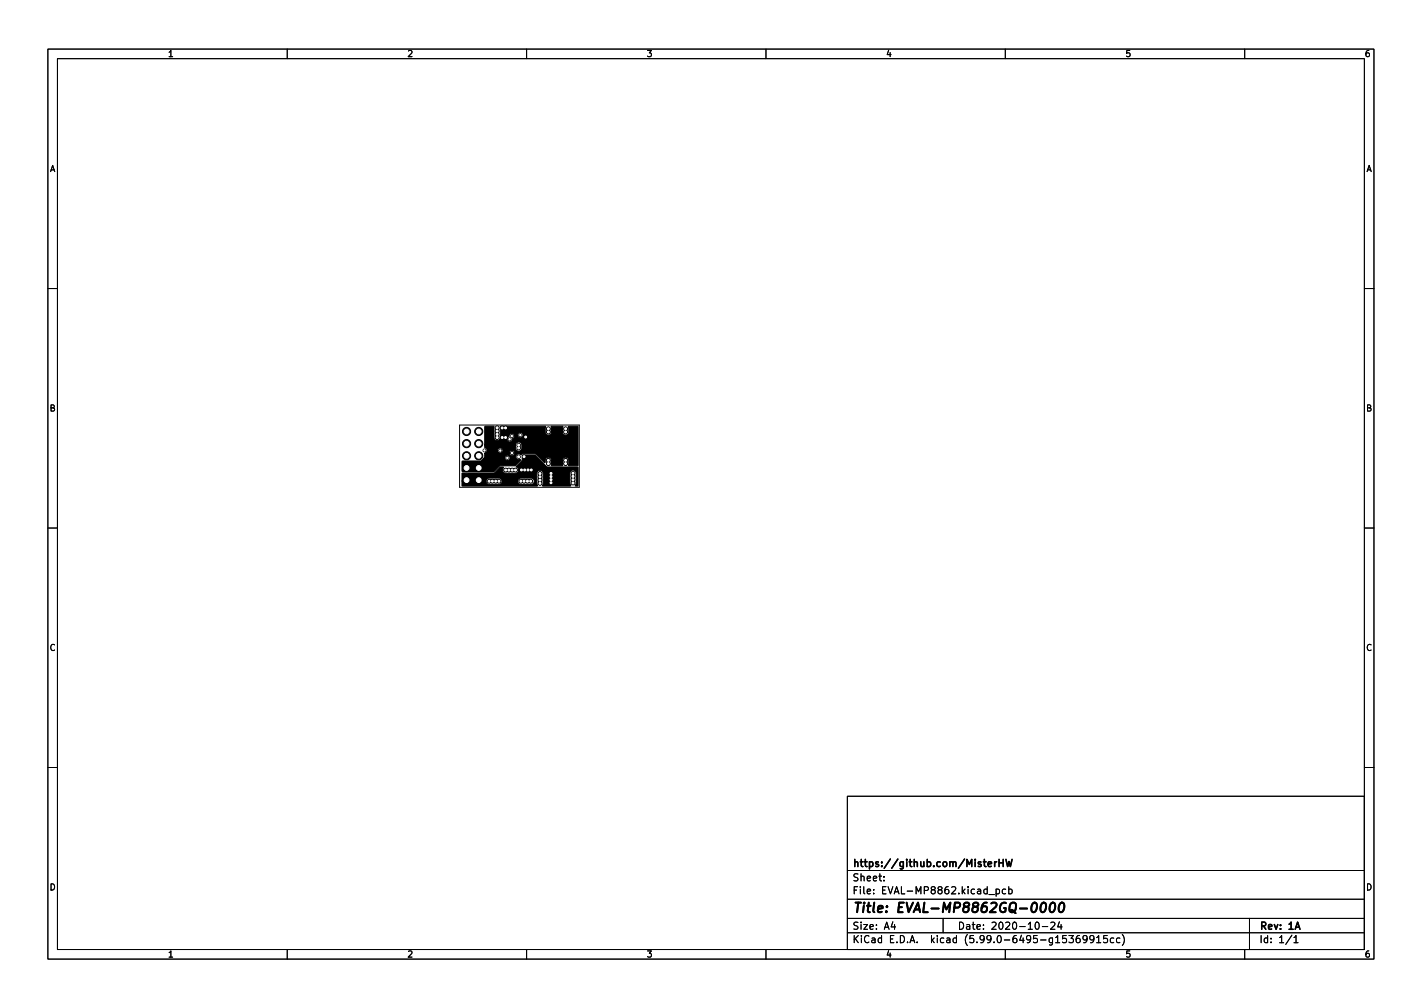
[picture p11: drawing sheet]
<svg xmlns="http://www.w3.org/2000/svg" width="297mm" height="210mm" viewBox="0 0 297 210" stroke-linecap="round" stroke-linejoin="round" font-family="sans-serif">
<g fill="none" stroke="#000" stroke-width=".21">
<path d="M10 10.2h277v190.1h-277zM12 12.2h273v186.1h-273zM60 10.2v2M110 10.2v2M160 10.2v2M210 10.2v2M260 10.2v2M10 60.2h2M285 60.2h2M96 88.7h25v13h-25zM10 110.2h2M285 110.2h2"/>
<path d="M10 160.2h2M177 166.3h108v32h-108zM285 160.2h2M60 198.3v2M110 198.3v2M160 198.3v2M177 194.8h108M177 191.8h108M177 187.8h108M177 181.8h108M184.6 183.8v.1M184.6 183v.1"/>
<path d="M186.5 192.5l-.4 1h1M186.9 193v1M197 191.8v3M206.6 186.8h1.1M208.1 185.7l.4-.1 .3 .3-.2 .7h-.5M208.1 185.6v1.5M210 198.3v2M210.1 185.7l-.5-.1-.2 .3 .1 .7h.6M210.7 185.7l.4-.1 .3 .3-.1 .7h-.6M210.7 185.1v1.5M216.4 192.7l.2-.2a.8 .8 0 0 1 .5 .8 .8 .8 0 0 1-.5 .7l-.2-.1-.2-.4zM217.7 193.5h1.2"/>
<path d="M219.5 192.7l.6-.2 .3 .5-1 1h1M221.3 192.5l-.4 1h1M221.6 193v1M223.3 195.3h.9l-.5 .6 .4 .1v.7l-.2 .1-.6-.1M225.5 195.3l-.4 .1a1.01 1.01 0 0 0 0 1.4l.5-.1v-.5l-.2-.3-.5 .1-.1 .2M227.1 196l-.3 .3h-.3l-.3-.3 .2-.6 .4-.1 .2 .2a.99 .99 0 0 1-.4 1.3h-.2M228.5 196l-.3 .3h-.3l-.3-.3 .2-.6 .4-.1 .2 .2a.99 .99 0 0 1-.3 1.3h-.3M229.1 195.8l.4-.5v1.5M229.1 196.8h.8M231.3 195.3h-.7l-.1 .7 .2-.1 .5 .1 .2 .2-.1 .5-.2 .1-.6-.1M232.6 195.9l-.4-.1-.3 .3 .2 .7h.5M233.9 195.9l-.4-.1-.3 .3 .2 .7h.5"/>
<path d="M234.4 195.1a1.72 1.72 0 0 1 0 2.3M260 198.3v2M261 191.8v6.5M269.9 195.3l-1.3 1.9M270.3 195.8l.4-.5v1.5M270.3 196.8h.8"/>
</g>
<path d="M207.8 179.9v1M208.2 179.9l-.4 .3M208.7 179.4v1.5M209.6 179.4v1.5M210.1 179.4l.4 1.5 .3-1 .3 1 .3-1.5M208.7 180.1h.9M270.6 194l.5-1.5 .5 1.5" fill="none" stroke="#000" stroke-width=".3"/>
<path d="M217.6 188.7l.5-.2a1.19 1.19 0 0 1-.4 2l-.3-.2a1.69 1.69 0 0 1 .2-1.6zM219.5 188.7l.5-.2a1.19 1.19 0 0 1-.4 2l-.3-.2a1.69 1.69 0 0 1 .2-1.6zM221.5 188.7l.5-.2a1.19 1.19 0 0 1-.5 2l-.2-.2a1.69 1.69 0 0 1 .2-1.6z" fill="none" stroke="#000" stroke-width=".4"/>
<g fill="#000" stroke="#000" stroke-width=".21">
<path d="M99.1 99.4h1.7v1.7h-1.7zM101.3 89.1h1.9v2.3l.3 .5 .4 .1 .4-.2h1.6a.61 .61 0 0 0 .7 .4 .61 .61 0 0 0 .5-.6l.3-.3v-.4h.7l.1 .2a.56 .56 0 0 0 .9 .1 .56 .56 0 0 0-.2-.9 .56 .56 0 0 0-.8 .6h-.7a.6 .6 0 0 0-.7-.4 .6 .6 0 0 0-.4 .7l-.4 .3v.3h-1.6l.2-.4v-2.4h9.4l.1 .1-.1 1.3 .3 .4 .4 .1 .4-.2 .2-.3v-1.4h2.3l.1 .1-.1 1.3 .3 .4 .4 .1 .4-.2 .2-.3v-1.4h1.9v8.2h-1.9v-1a.65 .65 0 0 0-.6-.7 .65 .65 0 0 0-.7 .5l.1 1.1-.2 .1h-2.2v-1a.65 .65 0 0 0-.6-.7 .65 .65 0 0 0-.7 .5v.5l-.1 .1-2-1.8-2.6-.1-.4 .2a.62 .62 0 0 0-1 .5 .62 .62 0 0 0 .9 .6v.1l-1.1 1.2h-3.1l-1.3 1.1h-6.7l.1-2.1 3.9-.1 .6-.5h4.3a.56 .56 0 0 0 .9 .4 .56 .56 0 0 0 0-1 .56 .56 0 0 0-.9 .4v.2h-4.3l.1-.2 .1-.8h5.1a.56 .56 0 0 0 .8 .4 .56 .56 0 0 0 .1-1 .56 .56 0 0 0-.9 .4v.2h-5.1l.4-.6h2.2l.1 .2a.55 .55 0 0 0 .9 .1 .55 .55 0 0 0-.2-.9 .55 .55 0 0 0-.8 .6h-2.2v-.3l-.4-.3-.1-.6h6.5l.1 1a.65 .65 0 0 0 .7 .3 .65 .65 0 0 0 .5-.6v-.8a.66 .66 0 0 0-.7-.5 .66 .66 0 0 0-.6 .6h-6.5zM96.5 98.8l6.8-.1 1.3-1.2 .6 .1-.2 .7 .4 .5h2.4l.4-.2 .1-.5-.1-.4-.4-.3 1.3-1.3v-1l2.6-.1 2.5 2.5h6.5l.1 3.9-.2 .1-.4-.1 .2-.5v-2.1a.65 .65 0 0 0-.6-.6 .65 .65 0 0 0-.7 .4l-.1 2.3 .2 .4-.1 .2h-5.7l.1-2.6a.65 .65 0 0 0-.6-.7 .65 .65 0 0 0-.8 .6v2.2l.2 .4-.1 .1h-15.6l-.1-.1v-1h5l.2 .5 .4 .2h2.2l.4-.2 .2-.5h3.2a.66 .66 0 0 0 .8 .7h1.9a.66 .66 0 0 0 .8-.6 .66 .66 0 0 0-.7-.7h-2.2l-.3 .2-.3 .4h-3.2l-.2-.4-.4-.2h-2.1l-.5 .2-.2 .4h-5z"/>
<circle cx="97.5" cy="95.2" r=".85"/>
<circle cx="97.5" cy="97.7" r=".85"/>
<circle cx="97.5" cy="92.6" r=".85"/>
<circle cx="97.5" cy="90.1" r=".85"/>
<circle cx="100" cy="95.2" r=".85"/>
<circle cx="100" cy="97.7" r=".85"/>
<circle cx="100" cy="90.1" r=".85"/>
<circle cx="100" cy="92.6" r=".85"/>
<circle cx="101.2" cy="94" r=".3"/>
<circle cx="103.8" cy="90" r=".4"/>
<circle cx="103.8" cy="90.7" r=".4"/>
<circle cx="103.8" cy="91.4" r=".4"/>
<circle cx="103.8" cy="89.3" r=".4"/>
<circle cx="104.5" cy="94.1" r=".3"/>
<circle cx="104.9" cy="89.3" r=".4"/>
<circle cx="104.9" cy="91.3" r=".4"/>
<circle cx="105.6" cy="89.3" r=".4"/>
<circle cx="105.6" cy="91.3" r=".4"/>
<circle cx="105.6" cy="98.1" r=".4"/>
<circle cx="106" cy="95.6" r=".3"/>
<circle cx="106.3" cy="98.1" r=".4"/>
<circle cx="106.5" cy="91.7" r=".3"/>
<circle cx="106.9" cy="91" r=".3"/>
<circle cx="106.9" cy="94.6" r=".3"/>
<circle cx="107" cy="98.1" r=".4"/>
<circle cx="107.7" cy="98.1" r=".4"/>
<circle cx="108.4" cy="95.4" r=".35"/>
<circle cx="108.4" cy="93.5" r=".35"/>
<circle cx="108.4" cy="92.9" r=".35"/>
<circle cx="108.7" cy="90.8" r=".3"/>
<circle cx="108.9" cy="98.1" r=".4"/>
<circle cx="109.5" cy="95.3" r=".35"/>
<circle cx="109.6" cy="98.1" r=".4"/>
<circle cx="109.8" cy="91.2" r=".35"/>
<circle cx="110.3" cy="98.1" r=".4"/>
<circle cx="111" cy="98.1" r=".4"/>
<circle cx="112.8" cy="98.9" r=".4"/>
<circle cx="112.8" cy="99.5" r=".4"/>
<circle cx="114.5" cy="96.1" r=".4"/>
<circle cx="114.5" cy="89.5" r=".4"/>
<circle cx="114.5" cy="90.2" r=".4"/>
<circle cx="114.5" cy="96.8" r=".4"/>
<circle cx="115.1" cy="98.8" r=".4"/>
<circle cx="115.1" cy="99.5" r=".4"/>
<circle cx="118.1" cy="96.1" r=".4"/>
<circle cx="118.1" cy="89.5" r=".4"/>
<circle cx="118.2" cy="90.2" r=".4"/>
<circle cx="118.2" cy="96.8" r=".4"/>
<circle cx="119.7" cy="99.5" r=".4"/>
<circle cx="119.7" cy="98.8" r=".4"/>
<circle cx="97.5" cy="100.2" r=".85"/>
<circle cx="102.2" cy="100.5" r=".4"/>
<circle cx="102.8" cy="100.5" r=".4"/>
<circle cx="103.5" cy="100.5" r=".4"/>
<circle cx="104.2" cy="100.5" r=".4"/>
<circle cx="108.8" cy="100.5" r=".4"/>
<circle cx="109.5" cy="100.5" r=".4"/>
<circle cx="110.2" cy="100.5" r=".4"/>
<circle cx="110.9" cy="100.5" r=".4"/>
<circle cx="112.8" cy="100.9" r=".4"/>
<circle cx="112.8" cy="100.2" r=".4"/>
<circle cx="115.1" cy="100.1" r=".4"/>
<circle cx="115.1" cy="100.8" r=".4"/>
<circle cx="119.7" cy="100.2" r=".4"/>
<circle cx="119.7" cy="100.8" r=".4"/>
</g>
<path d="M103.8 89.4v2M105.6 98.1h2.1M108.4 92.9v.6M112.8 98.8v2.1M114.5 89.5v.7M114.5 96.1v.7M118.1 89.5v.7M118.1 96.1v.7M119.7 98.8v2M102.2 100.5h2M108.9 100.5h2" fill="none" stroke="#000" stroke-width=".8"/>
<g fill="#fff" stroke="#fff" stroke-width=".21">
<circle cx="108.3" cy="92.9" r=".2"/>
<circle cx="103.6" cy="100.5" r=".2"/>
<circle cx="102.9" cy="100.5" r=".2"/>
<circle cx="102.2" cy="100.5" r=".2"/>
<circle cx="103.8" cy="89.3" r=".2"/>
<circle cx="118.1" cy="89.5" r=".2"/>
<circle cx="114.6" cy="96.8" r=".2"/>
<circle cx="114.6" cy="96.1" r=".2"/>
<circle cx="108.3" cy="95.4" r=".2"/>
<circle cx="112.8" cy="99.5" r=".2"/>
<circle cx="110.2" cy="100.5" r=".2"/>
<circle cx="119.7" cy="100.2" r=".2"/>
<circle cx="119.7" cy="98.8" r=".2"/>
<circle cx="110.9" cy="100.5" r=".2"/>
<circle cx="118.1" cy="90.2" r=".2"/>
<circle cx="105.6" cy="98.1" r=".2"/>
<circle cx="112.8" cy="100.9" r=".2"/>
<circle cx="108.3" cy="93.5" r=".2"/>
<circle cx="112.8" cy="98.9" r=".2"/>
<circle cx="112.8" cy="100.2" r=".2"/>
<circle cx="119.7" cy="99.5" r=".2"/>
<circle cx="114.6" cy="89.5" r=".2"/>
<circle cx="103.9" cy="90.7" r=".2"/>
<circle cx="107.7" cy="98.1" r=".2"/>
<circle cx="104.2" cy="100.5" r=".2"/>
<circle cx="118.1" cy="96.1" r=".2"/>
<circle cx="114.6" cy="90.2" r=".2"/>
<circle cx="109.5" cy="100.5" r=".2"/>
<circle cx="108.8" cy="100.5" r=".2"/>
<circle cx="103.9" cy="91.4" r=".2"/>
<circle cx="103.9" cy="90" r=".2"/>
<circle cx="118.1" cy="96.8" r=".2"/>
<circle cx="108.7" cy="90.8" r=".15"/>
<circle cx="107" cy="98.1" r=".2"/>
<circle cx="106.3" cy="98.1" r=".2"/>
<circle cx="119.7" cy="100.8" r=".2"/>
<circle cx="104.5" cy="94.1" r=".15"/>
<circle cx="104.9" cy="89.3" r=".2"/>
<circle cx="105.6" cy="89.3" r=".2"/>
<circle cx="105.6" cy="91.3" r=".2"/>
<circle cx="109.8" cy="91.2" r=".2"/>
<circle cx="104.9" cy="91.3" r=".2"/>
<circle cx="111" cy="98.1" r=".2"/>
<circle cx="108.9" cy="98.1" r=".2"/>
<circle cx="109.6" cy="98.1" r=".2"/>
<circle cx="110.3" cy="98.1" r=".2"/>
<circle cx="115.1" cy="98.8" r=".2"/>
<circle cx="109.5" cy="95.3" r=".2"/>
<circle cx="115.1" cy="100.1" r=".2"/>
<circle cx="115.1" cy="99.5" r=".2"/>
<circle cx="115.1" cy="100.8" r=".2"/>
<circle cx="106.9" cy="91" r=".15"/>
<circle cx="101.2" cy="94" r=".15"/>
<circle cx="106.5" cy="91.7" r=".15"/>
<circle cx="106" cy="95.6" r=".15"/>
<circle cx="106.9" cy="94.6" r=".15"/>
<circle cx="100" cy="100.2" r=".5"/>
<circle cx="97.5" cy="100.2" r=".5"/>
<circle cx="100" cy="97.7" r=".5"/>
<circle cx="97.5" cy="97.7" r=".5"/>
<circle cx="100" cy="95.2" r=".5"/>
<circle cx="97.5" cy="95.2" r=".5"/>
<circle cx="100" cy="92.6" r=".5"/>
<circle cx="97.5" cy="92.6" r=".5"/>
<circle cx="100" cy="90.1" r=".5"/>
<circle cx="97.5" cy="90.1" r=".5"/>
</g>
<text font-size="2.8" x="178" y="190.6">Title: EVAL-MP8862GQ-0000</text>
<g font-size="2.1">
<text x="178" y="184">Sheet:</text>
<text x="178" y="181">https://github.com/MisterHW</text>
<text x="178" y="186.7">File: EVAL-MP8862.kicad_pcb</text>
<text x="178" y="196.9">KiCad E.D.A. kicad (5.99.0-6495-g15369915cc)</text>
<text x="178" y="194.1">Size: A4</text>
<text x="200" y="194.1">Date: 2020-10-24</text>
<text x="263" y="194.1">Rev: 1A</text>
<text x="263" y="196.9">Id: 1/1</text>
</g>
<g font-size="1.8">
<text x="35" y="11.9">1</text>
<text x="85" y="11.9">2</text>
<text x="135" y="11.9">3</text>
<text x="185" y="11.9">4</text>
<text x="235" y="11.9">5</text>
<text x="285" y="11.9">6</text>
<text x="10.3" y="35.9">A</text>
<text x="285.3" y="35.9">A</text>
<text x="10.3" y="85.9">B</text>
<text x="285.3" y="85.9">B</text>
<text x="10.3" y="135.9">C</text>
<text x="285.3" y="135.9">C</text>
<text x="10.3" y="185.9">D</text>
<text x="285.3" y="185.9">D</text>
<text x="35" y="199.9">1</text>
<text x="85" y="199.9">2</text>
<text x="135" y="199.9">3</text>
<text x="185" y="199.9">4</text>
<text x="235" y="199.9">5</text>
<text x="285" y="199.9">6</text>
</g>
</svg>
